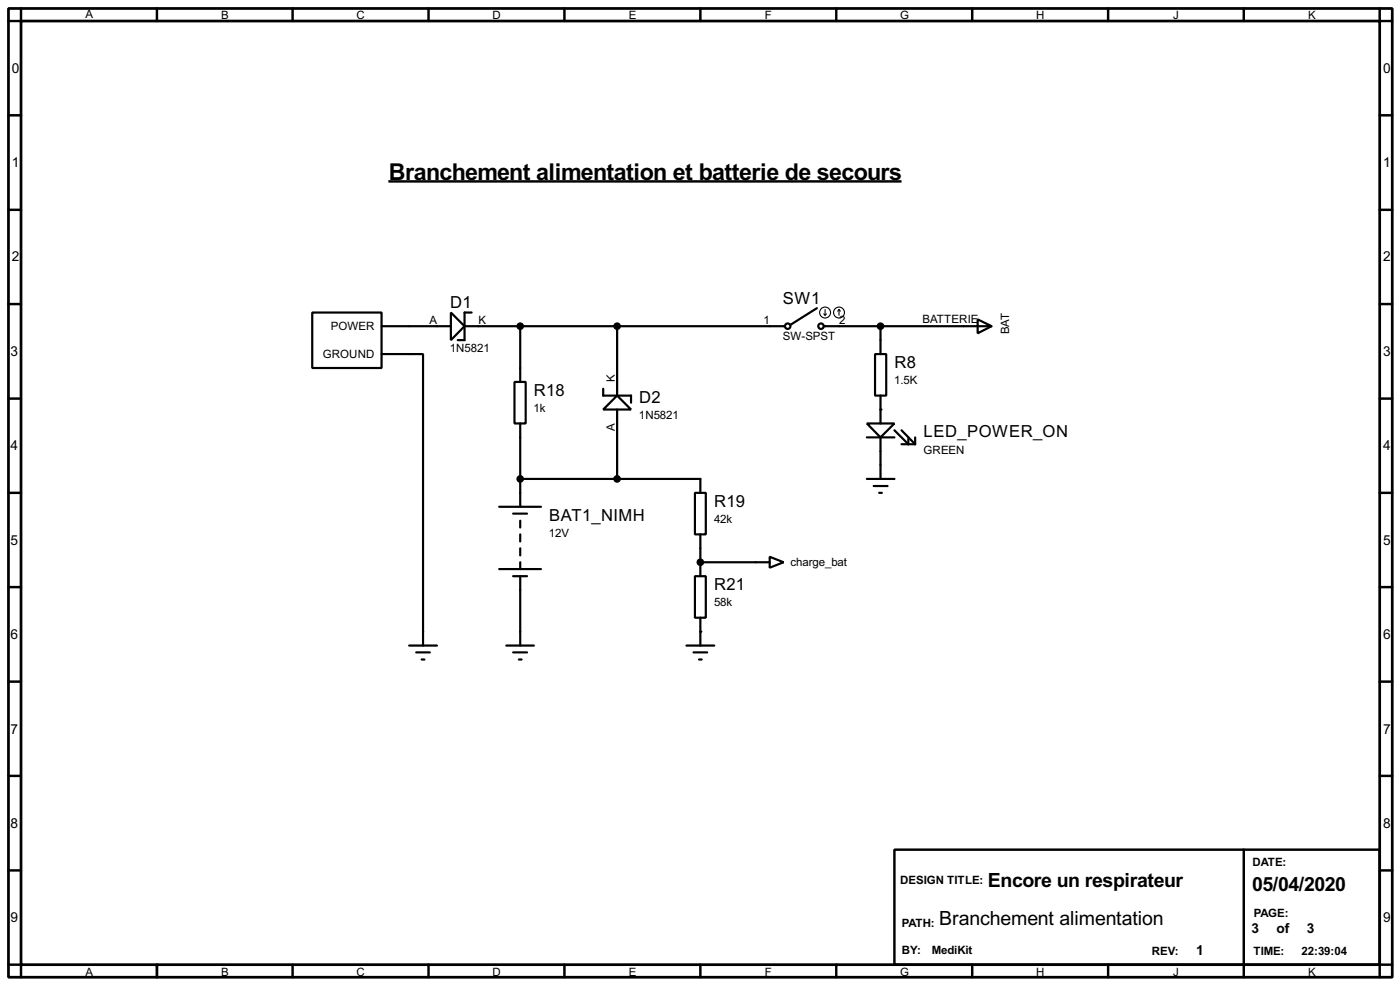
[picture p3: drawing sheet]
<svg xmlns="http://www.w3.org/2000/svg" width="256mm" height="180mm" viewBox="0 0 256 180" stroke-linecap="round" stroke-linejoin="round" font-family="sans-serif">
<path d="M1.6 1.6h253.5v177.3h-253.5zM3.9 3.9h248.9v172.7h-248.9z" fill="none" stroke="#000" stroke-width=".5"/>
<g fill="none" stroke="#000" stroke-width=".45">
<path d="M3.9 1.6v2.3h-2.3M28.8 1.6v2.3M53.6 1.6v2.3M78.5 1.6v2.3M103.4 1.6v2.3M128.3 1.6v2.3M153.2 1.6v2.3M178.1 1.6v2.3M203 1.6v2.3M227.9 1.6v2.3M252.8 1.6v2.3h2.3M1.6 21.1h2.3"/>
<path d="M1.6 38.4h2.3M71.2 33.2h94M252.8 21.1h2.3M252.8 38.4h2.3M1.6 55.7h2.3M252.8 55.7h2.3M1.6 73h2.3M252.8 73h2.3M1.6 90.2h2.3M252.8 90.2h2.3M1.6 107.5h2.3M252.8 107.5h2.3"/>
<path d="M1.6 124.8h2.3M252.8 124.8h2.3M1.6 142h2.3M1.6 159.3h2.3M163.9 155.5h88.9v21.1h-88.9zM227.9 155.5v23.4M252.8 142h2.3M252.8 159.3h2.3M1.6 176.6h2.3v2.3M28.8 176.6v2.3M53.6 176.6v2.3M78.5 176.6v2.3"/>
<path d="M103.4 176.6v2.3M128.3 176.6v2.3M153.2 176.6v2.3M178.1 176.6v2.3M203 176.6v2.3M255.1 176.6h-2.3v2.3"/>
</g>
<g fill="#000">
<circle cx="161.3" cy="75" r=".2"/>
<circle cx="128.3" cy="115.6" r=".2"/>
<circle cx="128.3" cy="102.9" r=".2"/>
</g>
<g fill="none" stroke="#000" stroke-width=".4">
<path d="M57.2 57.2h12.7v10.2h-12.7zM69.9 59.7h12.7M82.6 57.2l2.5 2.5-2.5 2.6zM85.1 59.7h58.7M86.4 57.2h-1.3v5.1h-1.2M95.3 59.7v10.2M113.1 59.7v12.7M149.7 56.4l-4.9 3.1M150.9 59.7h30.8M161.3 59.7v5.1M179.1 58.5l2.6 1.2-2.6 1.3zM69.9 64.8h7.6v53.4"/>
<path d="M94.3 69.9h2v7.6h-2zM95.3 77.5v15.3M110.5 71.2v1.2h5.1v1.3M113.1 72.4l2.5 2.6h-5.1zM113.1 75v12.7M158.8 77.5h5.1l-2.6 2.6zM160.3 64.8h2.1v7.6h-2.1zM161.3 72.4v5.1M163.9 78.8l2.5 2.5v-1.2M165.2 78.8l2.5 2.5M91.5 92.8h7.6M94 94h2.6"/>
<path d="M95.3 95.3v1.3M95.3 97.8v1.3M95.3 87.7h33v2.5M127.3 90.2h2v7.6h-2zM128.3 97.8v7.7M158.8 87.7h5.1M158.8 80.1h5.1M160.1 89h2.5M161.1 90.2h.5M161.3 80.1v7.6M165.2 81.3h2.5M167.7 80.1v1.2"/>
<path d="M75 118.2h5.1M76.3 119.4h2.5M91.5 104.2h7.6M92.8 118.2h5M94 119.4h2.6M94 105.5h2.6M95.3 100.4v1.3M95.3 102.9v1.3M95.3 105.5v12.7M125.8 118.2h5.1M127.1 119.4h2.5M127.3 105.5h2v7.6h-2z"/>
<path d="M128.3 113.1v5.1M128.3 102.9h12.7M141 101.9l2.6 1-2.6 1zM77.3 120.7h.5M95.1 120.7h.5M128.1 120.7h.5"/>
<circle cx="144.3" cy="59.7" r=".5"/>
<circle cx="150.4" cy="59.7" r=".5"/>
</g>
<g fill="none" stroke="#000" stroke-width=".2">
<path d="M150.9 57.5l.3 .2M151.2 56.7v1M151.4 57.5l-.2 .2M153.7 56.7l-.2 .3M153.7 56.7l.3 .3M153.7 56.7v1"/>
<circle cx="151.1" cy="57.2" r="1"/>
<circle cx="153.7" cy="57.2" r="1"/>
</g>
<g fill="#000" stroke="#000" stroke-width=".4">
<circle cx="95.3" cy="59.7" r=".5"/>
<circle cx="113" cy="59.7" r=".5"/>
<circle cx="161.3" cy="59.7" r=".5"/>
<circle cx="95.3" cy="87.7" r=".5"/>
<circle cx="113" cy="87.7" r=".5"/>
<circle cx="128.3" cy="102.9" r=".5"/>
</g>
<text font-size="4.8" x="71.2" y="33">Branchement alimentation et batterie de secours</text>
<g font-size="4">
<text x="181" y="162.3">Encore un respirateur</text>
<text x="229.4" y="163.1">05/04/2020</text>
<text x="172.1" y="169.2">Branchement alimentation</text>
</g>
<g font-size="3.4">
<text x="82.5" y="56.4">D1</text>
<text x="143.4" y="55.6">SW1</text>
<text x="163.9" y="67.4">R8</text>
<text x="97.8" y="72.5">R18</text>
<text x="117.1" y="73.7">D2</text>
<text x="169.2" y="80.1">LED_POWER_ON</text>
<text x="100.6" y="95.3">BAT1_NIMH</text>
<text x="130.9" y="92.8">R19</text>
<text x="130.9" y="108">R21</text>
</g>
<g font-size="2.8">
<text x="2.2" y="13.4">0</text>
<text x="253.4" y="13.4">0</text>
<text x="2.2" y="30.6">1</text>
<text x="253.4" y="30.6">1</text>
<text x="2.2" y="47.9">2</text>
<text x="253.4" y="47.9">2</text>
<text x="1.9" y="65.2">3</text>
<text x="253.4" y="65.2">3</text>
<text x="1.9" y="82.4">4</text>
<text x="253.4" y="82.4">4</text>
<text x="1.9" y="99.7">5</text>
<text x="253.4" y="99.7">5</text>
<text x="1.9" y="117">6</text>
<text x="253.4" y="117">6</text>
<text x="1.9" y="134.3">7</text>
<text x="253.4" y="134.3">7</text>
<text x="1.9" y="151.5">8</text>
<text x="253.4" y="151.5">8</text>
<text x="1.9" y="168.8">9</text>
<text x="229.3" y="170.8">3</text>
<text x="233.9" y="170.8">of</text>
<text x="239.4" y="170.8">3</text>
<text x="253.4" y="168.8">9</text>
<text x="219.1" y="174.9">1</text>
</g>
<g font-size="2.4">
<text x="15.6" y="3.2">A</text>
<text x="40.5" y="3.5">B</text>
<text x="65.3" y="3.5">C</text>
<text x="90.2" y="3.5">D</text>
<text x="115.2" y="3.5">E</text>
<text x="140.1" y="3.5">F</text>
<text x="164.9" y="3.5">G</text>
<text x="189.8" y="3.5">H</text>
<text x="214.9" y="3.5">J</text>
<text x="239.6" y="3.5">K</text>
<text x="78.7" y="59.3">A</text>
<text x="87.7" y="59.3">K</text>
<text x="139.9" y="59.3">1</text>
<text x="153.7" y="59.3">2</text>
<text x="169" y="59.1">BATTERIE</text>
<text x="59.1" y="65.5">GROUND</text>
<text x="60.6" y="60.4">POWER</text>
<text x="82.4" y="64.4">1N5821</text>
<text x="143.4" y="62.3">SW-SPST</text>
<text x="184.9" y="61.2" transform="rotate(-90 184.9 61.2)">BAT</text>
<text x="112.7" y="69.9" transform="rotate(-90 112.7 69.9)">K</text>
<text x="163.8" y="70.3">1.5K</text>
<text x="97.8" y="75.4">1k</text>
<text x="117.1" y="76.7">1N5821</text>
<text x="112.7" y="78.9" transform="rotate(-90 112.7 78.9)">A</text>
<text x="169.2" y="83">GREEN</text>
<text x="130.8" y="95.7">42k</text>
<text x="100.6" y="98.2">12V</text>
<text x="144.8" y="103.6">charge_bat</text>
<text x="130.8" y="111">58k</text>
<text x="164.9" y="161.8">DESIGN TITLE:</text>
<text x="229.4" y="158.4">DATE:</text>
<text x="229.7" y="167.8">PAGE:</text>
<text x="165.2" y="169.7">PATH:</text>
<text x="15.6" y="178.6">A</text>
<text x="40.5" y="178.6">B</text>
<text x="65.3" y="178.6">C</text>
<text x="90.2" y="178.6">D</text>
<text x="115.2" y="178.6">E</text>
<text x="140.1" y="178.6">F</text>
<text x="164.9" y="178.6">G</text>
<text x="165.2" y="174.7">BY:</text>
<text x="170.7" y="174.7">MediKit</text>
<text x="189.8" y="178.6">H</text>
<text x="211" y="174.7">REV:</text>
<text x="214.9" y="178.6">J</text>
<text x="229.6" y="174.7">TIME:</text>
<text x="238.5" y="174.7">22:39:04</text>
<text x="239.6" y="178.6">K</text>
</g>
</svg>
